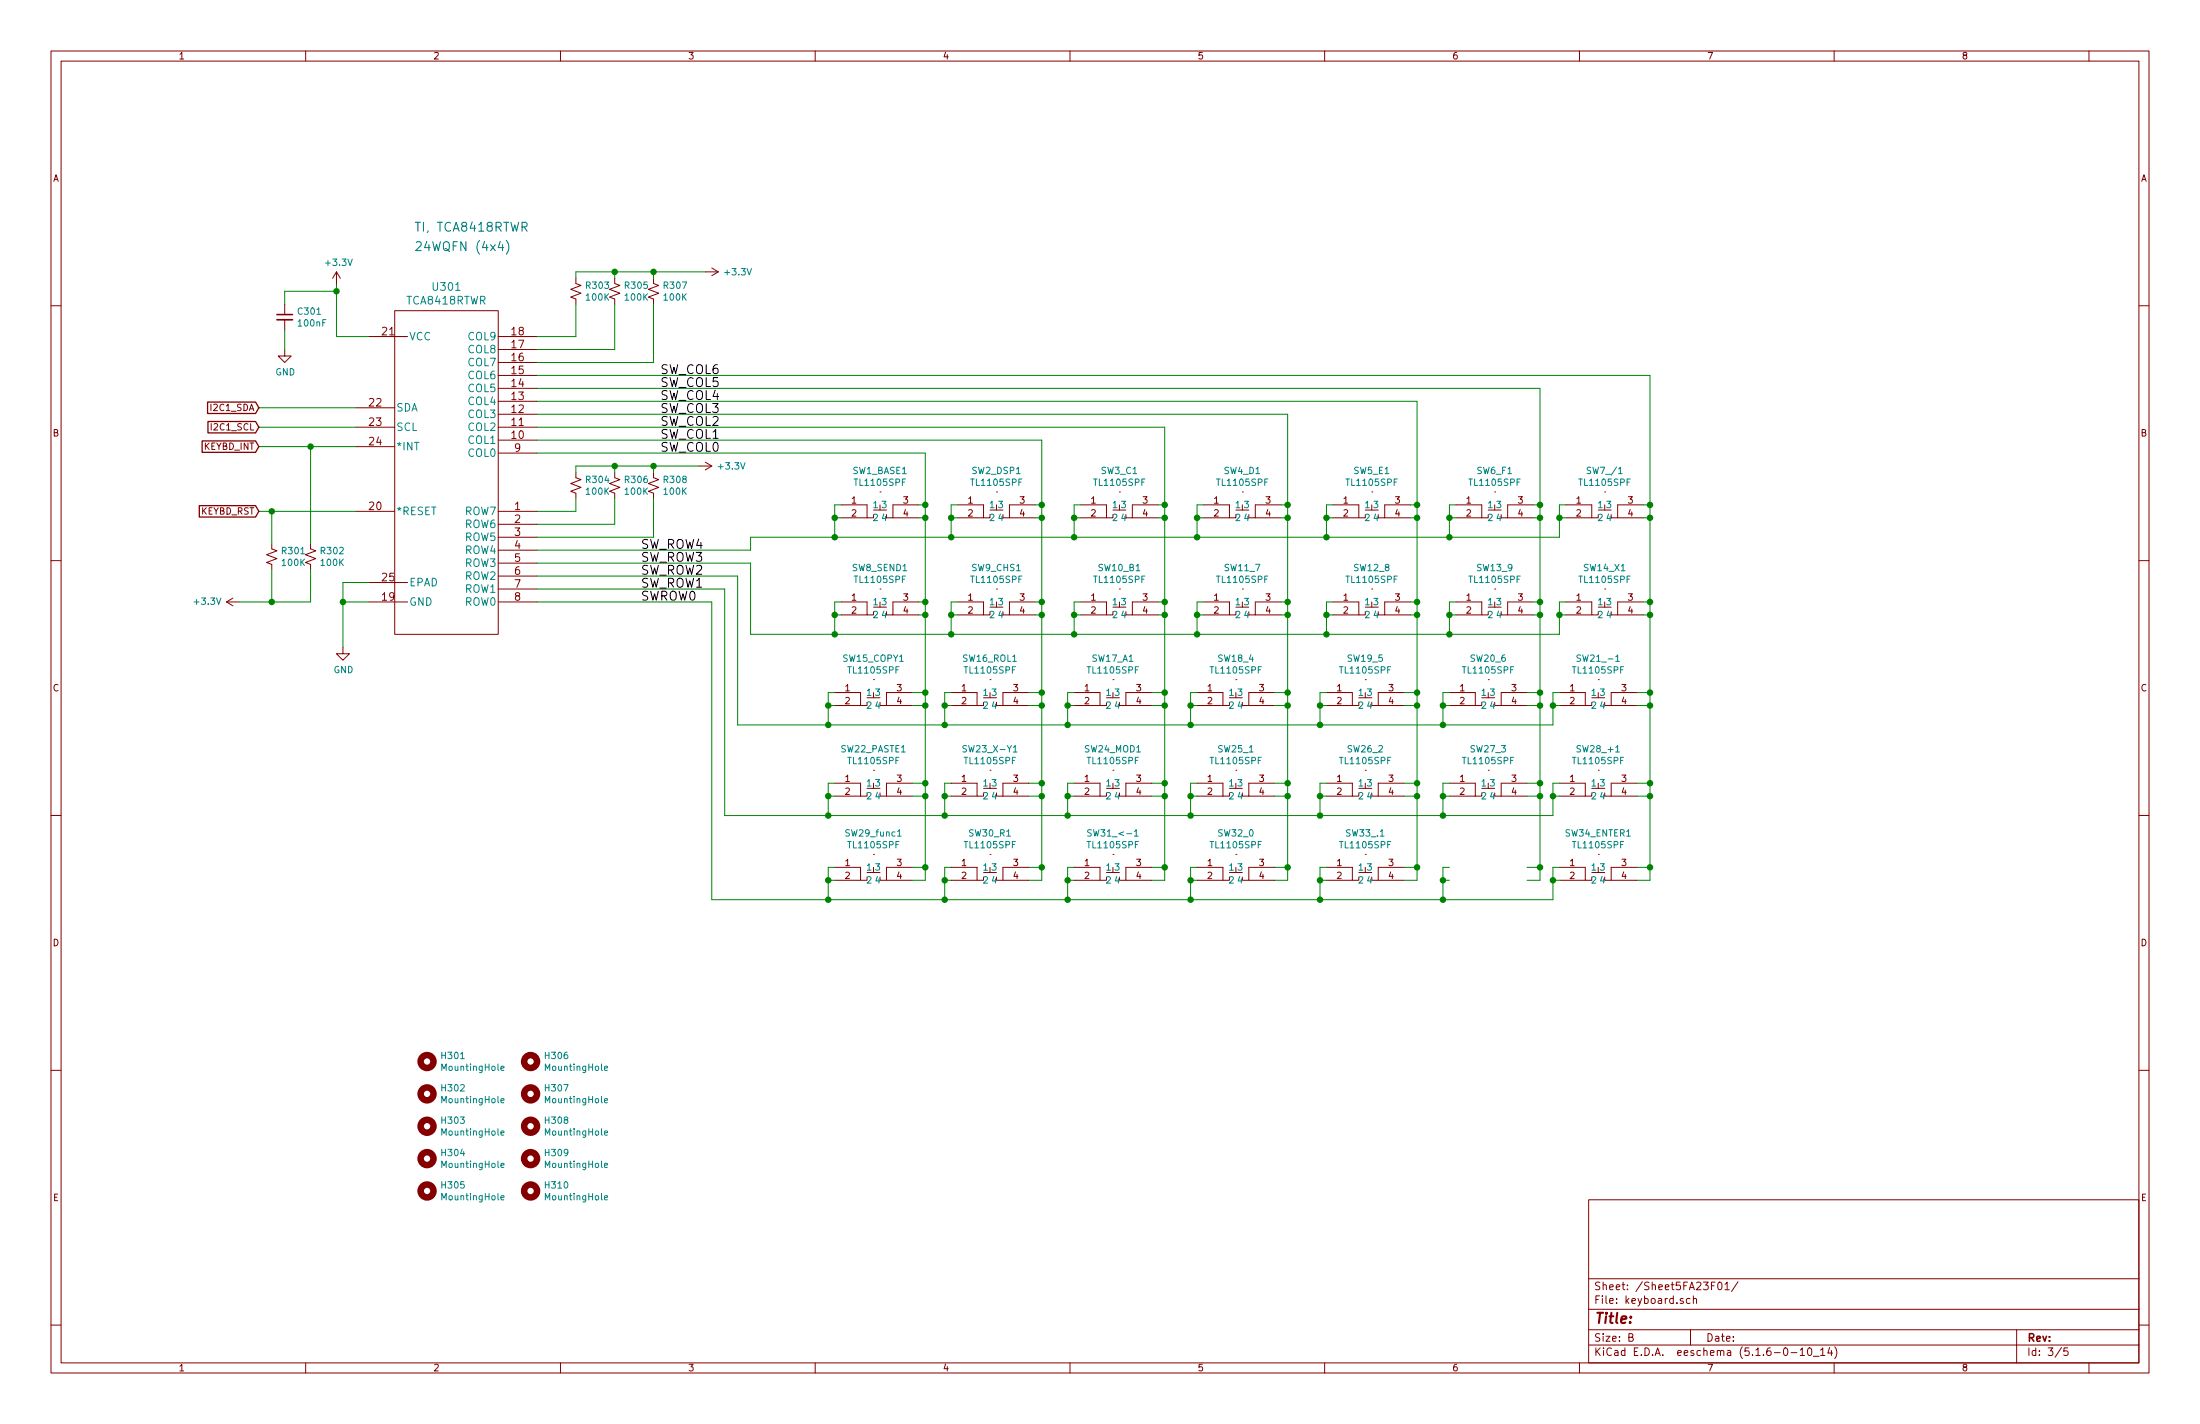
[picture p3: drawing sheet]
EESchema Schematic File Version 4
EELAYER 30 0
EELAYER END
$Descr B 17000 11000
encoding utf-8
Sheet 3 5
Title ""
Date ""
Rev ""
Comp ""
Comment1 ""
Comment2 ""
Comment3 ""
Comment4 ""
$EndDescr
$Comp
L Jays_symbol_lib:TL1105SPF SW2_DSP1
U 1 1
P 7500 3800
F 0 "SW2_DSP1" H 7700 3965 50  0000 C CNN
F 1 "TL1105SPF" H 7700 3874 50  0000 C CNN
F 2 "Button_Switch_THT:SW_PUSH_TL1105" H 7500 3800 50  0001 C CNN
F 3 "" H 7500 3800 50  0001 C CNN
	1    7500 3800
	1    0    0    -1  
$EndComp
$Comp
L Jays_symbol_lib:TL1105SPF SW3_C1
U 1 1
P 8450 3800
F 0 "SW3_C1" H 8650 3965 50  0000 C CNN
F 1 "TL1105SPF" H 8650 3874 50  0000 C CNN
F 2 "Button_Switch_THT:SW_PUSH_TL1105" H 8450 3800 50  0001 C CNN
F 3 "" H 8450 3800 50  0001 C CNN
	1    8450 3800
	1    0    0    -1  
$EndComp
$Comp
L Jays_symbol_lib:TL1105SPF SW4_D1
U 1 1
P 9400 3800
F 0 "SW4_D1" H 9600 3965 50  0000 C CNN
F 1 "TL1105SPF" H 9600 3874 50  0000 C CNN
F 2 "Button_Switch_THT:SW_PUSH_TL1105" H 9400 3800 50  0001 C CNN
F 3 "" H 9400 3800 50  0001 C CNN
	1    9400 3800
	1    0    0    -1  
$EndComp
$Comp
L Jays_symbol_lib:TL1105SPF SW5_E1
U 1 1
P 10400 3800
F 0 "SW5_E1" H 10600 3965 50  0000 C CNN
F 1 "TL1105SPF" H 10600 3874 50  0000 C CNN
F 2 "Button_Switch_THT:SW_PUSH_TL1105" H 10400 3800 50  0001 C CNN
F 3 "" H 10400 3800 50  0001 C CNN
	1    10400 3800
	1    0    0    -1  
$EndComp
$Comp
L Jays_symbol_lib:TL1105SPF SW6_F1
U 1 1
P 11350 3800
F 0 "SW6_F1" H 11550 3965 50  0000 C CNN
F 1 "TL1105SPF" H 11550 3874 50  0000 C CNN
F 2 "Button_Switch_THT:SW_PUSH_TL1105" H 11350 3800 50  0001 C CNN
F 3 "" H 11350 3800 50  0001 C CNN
	1    11350 3800
	1    0    0    -1  
$EndComp
$Comp
L Jays_symbol_lib:TL1105SPF SW1_BASE1
U 1 1
P 6600 3800
F 0 "SW1_BASE1" H 6800 3965 50  0000 C CNN
F 1 "TL1105SPF" H 6800 3874 50  0000 C CNN
F 2 "Button_Switch_THT:SW_PUSH_TL1105" H 6600 3800 50  0001 C CNN
F 3 "" H 6600 3800 50  0001 C CNN
	1    6600 3800
	1    0    0    -1  
$EndComp
$Comp
L Jays_symbol_lib:TL1105SPF SW9_CHS1
U 1 1
P 7500 4550
F 0 "SW9_CHS1" H 7700 4715 50  0000 C CNN
F 1 "TL1105SPF" H 7700 4624 50  0000 C CNN
F 2 "Button_Switch_THT:SW_PUSH_TL1105" H 7500 4550 50  0001 C CNN
F 3 "" H 7500 4550 50  0001 C CNN
	1    7500 4550
	1    0    0    -1  
$EndComp
$Comp
L Jays_symbol_lib:TL1105SPF SW10_B1
U 1 1
P 8450 4550
F 0 "SW10_B1" H 8650 4715 50  0000 C CNN
F 1 "TL1105SPF" H 8650 4624 50  0000 C CNN
F 2 "Button_Switch_THT:SW_PUSH_TL1105" H 8450 4550 50  0001 C CNN
F 3 "" H 8450 4550 50  0001 C CNN
	1    8450 4550
	1    0    0    -1  
$EndComp
$Comp
L Jays_symbol_lib:TL1105SPF SW11_7
U 1 1
P 9400 4550
F 0 "SW11_7" H 9600 4715 50  0000 C CNN
F 1 "TL1105SPF" H 9600 4624 50  0000 C CNN
F 2 "Button_Switch_THT:SW_PUSH_TL1105" H 9400 4550 50  0001 C CNN
F 3 "" H 9400 4550 50  0001 C CNN
	1    9400 4550
	1    0    0    -1  
$EndComp
$Comp
L Jays_symbol_lib:TL1105SPF SW12_8
U 1 1
P 10400 4550
F 0 "SW12_8" H 10600 4715 50  0000 C CNN
F 1 "TL1105SPF" H 10600 4624 50  0000 C CNN
F 2 "Button_Switch_THT:SW_PUSH_TL1105" H 10400 4550 50  0001 C CNN
F 3 "" H 10400 4550 50  0001 C CNN
	1    10400 4550
	1    0    0    -1  
$EndComp
$Comp
L Jays_symbol_lib:TL1105SPF SW13_9
U 1 1
P 11350 4550
F 0 "SW13_9" H 11550 4715 50  0000 C CNN
F 1 "TL1105SPF" H 11550 4624 50  0000 C CNN
F 2 "Button_Switch_THT:SW_PUSH_TL1105" H 11350 4550 50  0001 C CNN
F 3 "" H 11350 4550 50  0001 C CNN
	1    11350 4550
	1    0    0    -1  
$EndComp
$Comp
L Jays_symbol_lib:TL1105SPF SW8_SEND1
U 1 1
P 6600 4550
F 0 "SW8_SEND1" H 6800 4715 50  0000 C CNN
F 1 "TL1105SPF" H 6800 4624 50  0000 C CNN
F 2 "Button_Switch_THT:SW_PUSH_TL1105" H 6600 4550 50  0001 C CNN
F 3 "" H 6600 4550 50  0001 C CNN
	1    6600 4550
	1    0    0    -1  
$EndComp
$Comp
L Jays_symbol_lib:TL1105SPF SW16_ROL1
U 1 1
P 7450 5250
F 0 "SW16_ROL1" H 7650 5415 50  0000 C CNN
F 1 "TL1105SPF" H 7650 5324 50  0000 C CNN
F 2 "Button_Switch_THT:SW_PUSH_TL1105" H 7450 5250 50  0001 C CNN
F 3 "" H 7450 5250 50  0001 C CNN
	1    7450 5250
	1    0    0    -1  
$EndComp
$Comp
L Jays_symbol_lib:TL1105SPF SW17_A1
U 1 1
P 8400 5250
F 0 "SW17_A1" H 8600 5415 50  0000 C CNN
F 1 "TL1105SPF" H 8600 5324 50  0000 C CNN
F 2 "Button_Switch_THT:SW_PUSH_TL1105" H 8400 5250 50  0001 C CNN
F 3 "" H 8400 5250 50  0001 C CNN
	1    8400 5250
	1    0    0    -1  
$EndComp
$Comp
L Jays_symbol_lib:TL1105SPF SW18_4
U 1 1
P 9350 5250
F 0 "SW18_4" H 9550 5415 50  0000 C CNN
F 1 "TL1105SPF" H 9550 5324 50  0000 C CNN
F 2 "Button_Switch_THT:SW_PUSH_TL1105" H 9350 5250 50  0001 C CNN
F 3 "" H 9350 5250 50  0001 C CNN
	1    9350 5250
	1    0    0    -1  
$EndComp
$Comp
L Jays_symbol_lib:TL1105SPF SW19_5
U 1 1
P 10350 5250
F 0 "SW19_5" H 10550 5415 50  0000 C CNN
F 1 "TL1105SPF" H 10550 5324 50  0000 C CNN
F 2 "Button_Switch_THT:SW_PUSH_TL1105" H 10350 5250 50  0001 C CNN
F 3 "" H 10350 5250 50  0001 C CNN
	1    10350 5250
	1    0    0    -1  
$EndComp
$Comp
L Jays_symbol_lib:TL1105SPF SW20_6
U 1 1
P 11300 5250
F 0 "SW20_6" H 11500 5415 50  0000 C CNN
F 1 "TL1105SPF" H 11500 5324 50  0000 C CNN
F 2 "Button_Switch_THT:SW_PUSH_TL1105" H 11300 5250 50  0001 C CNN
F 3 "" H 11300 5250 50  0001 C CNN
	1    11300 5250
	1    0    0    -1  
$EndComp
$Comp
L Jays_symbol_lib:TL1105SPF SW15_COPY1
U 1 1
P 6550 5250
F 0 "SW15_COPY1" H 6750 5415 50  0000 C CNN
F 1 "TL1105SPF" H 6750 5324 50  0000 C CNN
F 2 "Button_Switch_THT:SW_PUSH_TL1105" H 6550 5250 50  0001 C CNN
F 3 "" H 6550 5250 50  0001 C CNN
	1    6550 5250
	1    0    0    -1  
$EndComp
$Comp
L Jays_symbol_lib:TL1105SPF SW23_X-Y1
U 1 1
P 7450 5950
F 0 "SW23_X-Y1" H 7650 6115 50  0000 C CNN
F 1 "TL1105SPF" H 7650 6024 50  0000 C CNN
F 2 "Button_Switch_THT:SW_PUSH_TL1105" H 7450 5950 50  0001 C CNN
F 3 "" H 7450 5950 50  0001 C CNN
	1    7450 5950
	1    0    0    -1  
$EndComp
$Comp
L Jays_symbol_lib:TL1105SPF SW24_MOD1
U 1 1
P 8400 5950
F 0 "SW24_MOD1" H 8600 6115 50  0000 C CNN
F 1 "TL1105SPF" H 8600 6024 50  0000 C CNN
F 2 "Button_Switch_THT:SW_PUSH_TL1105" H 8400 5950 50  0001 C CNN
F 3 "" H 8400 5950 50  0001 C CNN
	1    8400 5950
	1    0    0    -1  
$EndComp
$Comp
L Jays_symbol_lib:TL1105SPF SW25_1
U 1 1
P 9350 5950
F 0 "SW25_1" H 9550 6115 50  0000 C CNN
F 1 "TL1105SPF" H 9550 6024 50  0000 C CNN
F 2 "Button_Switch_THT:SW_PUSH_TL1105" H 9350 5950 50  0001 C CNN
F 3 "" H 9350 5950 50  0001 C CNN
	1    9350 5950
	1    0    0    -1  
$EndComp
$Comp
L Jays_symbol_lib:TL1105SPF SW26_2
U 1 1
P 10350 5950
F 0 "SW26_2" H 10550 6115 50  0000 C CNN
F 1 "TL1105SPF" H 10550 6024 50  0000 C CNN
F 2 "Button_Switch_THT:SW_PUSH_TL1105" H 10350 5950 50  0001 C CNN
F 3 "" H 10350 5950 50  0001 C CNN
	1    10350 5950
	1    0    0    -1  
$EndComp
$Comp
L Jays_symbol_lib:TL1105SPF SW27_3
U 1 1
P 11300 5950
F 0 "SW27_3" H 11500 6115 50  0000 C CNN
F 1 "TL1105SPF" H 11500 6024 50  0000 C CNN
F 2 "Button_Switch_THT:SW_PUSH_TL1105" H 11300 5950 50  0001 C CNN
F 3 "" H 11300 5950 50  0001 C CNN
	1    11300 5950
	1    0    0    -1  
$EndComp
$Comp
L Jays_symbol_lib:TL1105SPF SW22_PASTE1
U 1 1
P 6550 5950
F 0 "SW22_PASTE1" H 6750 6115 50  0000 C CNN
F 1 "TL1105SPF" H 6750 6024 50  0000 C CNN
F 2 "Button_Switch_THT:SW_PUSH_TL1105" H 6550 5950 50  0001 C CNN
F 3 "" H 6550 5950 50  0001 C CNN
	1    6550 5950
	1    0    0    -1  
$EndComp
$Comp
L Jays_symbol_lib:TL1105SPF SW30_R1
U 1 1
P 7450 6600
F 0 "SW30_R1" H 7650 6765 50  0000 C CNN
F 1 "TL1105SPF" H 7650 6674 50  0000 C CNN
F 2 "Button_Switch_THT:SW_PUSH_TL1105" H 7450 6600 50  0001 C CNN
F 3 "" H 7450 6600 50  0001 C CNN
	1    7450 6600
	1    0    0    -1  
$EndComp
$Comp
L Jays_symbol_lib:TL1105SPF SW31_<-1
U 1 1
P 8400 6600
F 0 "SW31_<-1" H 8600 6765 50  0000 C CNN
F 1 "TL1105SPF" H 8600 6674 50  0000 C CNN
F 2 "Button_Switch_THT:SW_PUSH_TL1105" H 8400 6600 50  0001 C CNN
F 3 "" H 8400 6600 50  0001 C CNN
	1    8400 6600
	1    0    0    -1  
$EndComp
$Comp
L Jays_symbol_lib:TL1105SPF SW32_0
U 1 1
P 9350 6600
F 0 "SW32_0" H 9550 6765 50  0000 C CNN
F 1 "TL1105SPF" H 9550 6674 50  0000 C CNN
F 2 "Button_Switch_THT:SW_PUSH_TL1105" H 9350 6600 50  0001 C CNN
F 3 "" H 9350 6600 50  0001 C CNN
	1    9350 6600
	1    0    0    -1  
$EndComp
$Comp
L Jays_symbol_lib:TL1105SPF SW33_.1
U 1 1
P 10350 6600
F 0 "SW33_.1" H 10550 6765 50  0000 C CNN
F 1 "TL1105SPF" H 10550 6674 50  0000 C CNN
F 2 "Button_Switch_THT:SW_PUSH_TL1105" H 10350 6600 50  0001 C CNN
F 3 "" H 10350 6600 50  0001 C CNN
	1    10350 6600
	1    0    0    -1  
$EndComp
$Comp
L Jays_symbol_lib:TL1105SPF SW29_func1
U 1 1
P 6550 6600
F 0 "SW29_func1" H 6750 6765 50  0000 C CNN
F 1 "TL1105SPF" H 6750 6674 50  0000 C CNN
F 2 "Button_Switch_THT:SW_PUSH_TL1105" H 6550 6600 50  0001 C CNN
F 3 "" H 6550 6600 50  0001 C CNN
	1    6550 6600
	1    0    0    -1  
$EndComp
$Comp
L Jays_symbol_lib:TL1105SPF SW7_/1
U 1 1
P 12200 3800
F 0 "SW7_/1" H 12400 3965 50  0000 C CNN
F 1 "TL1105SPF" H 12400 3874 50  0000 C CNN
F 2 "Button_Switch_THT:SW_PUSH_TL1105" H 12200 3800 50  0001 C CNN
F 3 "" H 12200 3800 50  0001 C CNN
	1    12200 3800
	1    0    0    -1  
$EndComp
$Comp
L Jays_symbol_lib:TL1105SPF SW14_X1
U 1 1
P 12200 4550
F 0 "SW14_X1" H 12400 4715 50  0000 C CNN
F 1 "TL1105SPF" H 12400 4624 50  0000 C CNN
F 2 "Button_Switch_THT:SW_PUSH_TL1105" H 12200 4550 50  0001 C CNN
F 3 "" H 12200 4550 50  0001 C CNN
	1    12200 4550
	1    0    0    -1  
$EndComp
$Comp
L Jays_symbol_lib:TL1105SPF SW21_-1
U 1 1
P 12150 5250
F 0 "SW21_-1" H 12350 5415 50  0000 C CNN
F 1 "TL1105SPF" H 12350 5324 50  0000 C CNN
F 2 "Button_Switch_THT:SW_PUSH_TL1105" H 12150 5250 50  0001 C CNN
F 3 "" H 12150 5250 50  0001 C CNN
	1    12150 5250
	1    0    0    -1  
$EndComp
$Comp
L Jays_symbol_lib:TL1105SPF SW28_+1
U 1 1
P 12150 5950
F 0 "SW28_+1" H 12350 6115 50  0000 C CNN
F 1 "TL1105SPF" H 12350 6024 50  0000 C CNN
F 2 "Button_Switch_THT:SW_PUSH_TL1105" H 12150 5950 50  0001 C CNN
F 3 "" H 12150 5950 50  0001 C CNN
	1    12150 5950
	1    0    0    -1  
$EndComp
$Comp
L Jays_symbol_lib:TL1105SPF SW34_ENTER1
U 1 1
P 12150 6600
F 0 "SW34_ENTER1" H 12350 6765 50  0000 C CNN
F 1 "TL1105SPF" H 12350 6674 50  0000 C CNN
F 2 "Button_Switch_THT:SW_PUSH_TL1105" H 12150 6600 50  0001 C CNN
F 3 "" H 12150 6600 50  0001 C CNN
	1    12150 6600
	1    0    0    -1  
$EndComp
Wire Wire Line
	12050 4150 12050 4000
Wire Wire Line
	12050 3900 12100 3900
Wire Wire Line
	12100 4000 12050 4000
Connection ~ 12050 4000
Wire Wire Line
	12050 4000 12050 3900
Wire Wire Line
	11200 4150 11200 4000
Wire Wire Line
	11200 3900 11250 3900
Wire Wire Line
	11250 4000 11200 4000
Connection ~ 11200 4000
Wire Wire Line
	11200 4000 11200 3900
Wire Wire Line
	10250 4150 10250 4000
Wire Wire Line
	10250 3900 10300 3900
Wire Wire Line
	10300 4000 10250 4000
Connection ~ 10250 4000
Wire Wire Line
	10250 4000 10250 3900
Wire Wire Line
	9250 4150 9250 4000
Wire Wire Line
	9250 3900 9300 3900
Wire Wire Line
	9300 4000 9250 4000
Connection ~ 9250 4000
Wire Wire Line
	9250 4000 9250 3900
Wire Wire Line
	8300 4150 8300 4000
Wire Wire Line
	8300 3900 8350 3900
Wire Wire Line
	8350 4000 8300 4000
Connection ~ 8300 4000
Wire Wire Line
	8300 4000 8300 3900
Wire Wire Line
	7350 4150 7350 4000
Wire Wire Line
	7350 3900 7400 3900
Wire Wire Line
	7400 4000 7350 4000
Connection ~ 7350 4000
Wire Wire Line
	7350 4000 7350 3900
Wire Wire Line
	6450 4150 6450 4000
Wire Wire Line
	6450 3900 6500 3900
Wire Wire Line
	6500 4000 6450 4000
Connection ~ 6450 4000
Wire Wire Line
	6450 4000 6450 3900
Connection ~ 11200 4150
Wire Wire Line
	11200 4150 12050 4150
Connection ~ 10250 4150
Wire Wire Line
	10250 4150 11200 4150
Connection ~ 9250 4150
Wire Wire Line
	9250 4150 10250 4150
Connection ~ 8300 4150
Wire Wire Line
	8300 4150 9250 4150
Connection ~ 7350 4150
Wire Wire Line
	7350 4150 8300 4150
Connection ~ 6450 4150
Wire Wire Line
	6450 4150 7350 4150
Wire Wire Line
	12050 4900 12050 4750
Wire Wire Line
	12050 4650 12100 4650
Wire Wire Line
	12100 4750 12050 4750
Connection ~ 12050 4750
Wire Wire Line
	12050 4750 12050 4650
Wire Wire Line
	11200 4900 11200 4750
Wire Wire Line
	11200 4650 11250 4650
Wire Wire Line
	11250 4750 11200 4750
Connection ~ 11200 4750
Wire Wire Line
	11200 4750 11200 4650
Wire Wire Line
	10250 4900 10250 4750
Wire Wire Line
	10250 4650 10300 4650
Wire Wire Line
	10300 4750 10250 4750
Connection ~ 10250 4750
Wire Wire Line
	10250 4750 10250 4650
Wire Wire Line
	9250 4900 9250 4750
Wire Wire Line
	9250 4650 9300 4650
Wire Wire Line
	9300 4750 9250 4750
Connection ~ 9250 4750
Wire Wire Line
	9250 4750 9250 4650
Wire Wire Line
	8300 4900 8300 4750
Wire Wire Line
	8300 4650 8350 4650
Wire Wire Line
	8350 4750 8300 4750
Connection ~ 8300 4750
Wire Wire Line
	8300 4750 8300 4650
Wire Wire Line
	7350 4900 7350 4750
Wire Wire Line
	7350 4650 7400 4650
Wire Wire Line
	7400 4750 7350 4750
Connection ~ 7350 4750
Wire Wire Line
	7350 4750 7350 4650
Wire Wire Line
	6450 4900 6450 4750
Wire Wire Line
	6450 4650 6500 4650
Wire Wire Line
	6500 4750 6450 4750
Connection ~ 6450 4750
Wire Wire Line
	6450 4750 6450 4650
Connection ~ 11200 4900
Wire Wire Line
	11200 4900 12050 4900
Connection ~ 10250 4900
Wire Wire Line
	10250 4900 11200 4900
Connection ~ 9250 4900
Wire Wire Line
	9250 4900 10250 4900
Connection ~ 8300 4900
Wire Wire Line
	8300 4900 9250 4900
Connection ~ 7350 4900
Wire Wire Line
	7350 4900 8300 4900
Connection ~ 6450 4900
Wire Wire Line
	6450 4900 7350 4900
Wire Wire Line
	12000 5600 12000 5450
Wire Wire Line
	12000 5350 12050 5350
Wire Wire Line
	12050 5450 12000 5450
Connection ~ 12000 5450
Wire Wire Line
	12000 5450 12000 5350
Wire Wire Line
	11150 5600 11150 5450
Wire Wire Line
	11150 5350 11200 5350
Wire Wire Line
	11200 5450 11150 5450
Connection ~ 11150 5450
Wire Wire Line
	11150 5450 11150 5350
Wire Wire Line
	10200 5600 10200 5450
Wire Wire Line
	10200 5350 10250 5350
Wire Wire Line
	10250 5450 10200 5450
Connection ~ 10200 5450
Wire Wire Line
	10200 5450 10200 5350
Wire Wire Line
	9200 5600 9200 5450
Wire Wire Line
	9200 5350 9250 5350
Wire Wire Line
	9250 5450 9200 5450
Connection ~ 9200 5450
Wire Wire Line
	9200 5450 9200 5350
Wire Wire Line
	8250 5600 8250 5450
Wire Wire Line
	8250 5350 8300 5350
Wire Wire Line
	8300 5450 8250 5450
Connection ~ 8250 5450
Wire Wire Line
	8250 5450 8250 5350
Wire Wire Line
	7300 5600 7300 5450
Wire Wire Line
	7300 5350 7350 5350
Wire Wire Line
	7350 5450 7300 5450
Connection ~ 7300 5450
Wire Wire Line
	7300 5450 7300 5350
Wire Wire Line
	6400 5600 6400 5450
Wire Wire Line
	6400 5350 6450 5350
Wire Wire Line
	6450 5450 6400 5450
Connection ~ 6400 5450
Wire Wire Line
	6400 5450 6400 5350
Connection ~ 11150 5600
Wire Wire Line
	11150 5600 12000 5600
Connection ~ 10200 5600
Wire Wire Line
	10200 5600 11150 5600
Connection ~ 9200 5600
Wire Wire Line
	9200 5600 10200 5600
Connection ~ 8250 5600
Wire Wire Line
	8250 5600 9200 5600
Connection ~ 7300 5600
Wire Wire Line
	7300 5600 8250 5600
Wire Wire Line
	6400 5600 7300 5600
Wire Wire Line
	12000 6300 12000 6150
Wire Wire Line
	12000 6050 12050 6050
Wire Wire Line
	12050 6150 12000 6150
Connection ~ 12000 6150
Wire Wire Line
	12000 6150 12000 6050
Wire Wire Line
	11150 6300 11150 6150
Wire Wire Line
	11150 6050 11200 6050
Wire Wire Line
	11200 6150 11150 6150
Connection ~ 11150 6150
Wire Wire Line
	11150 6150 11150 6050
Wire Wire Line
	10200 6300 10200 6150
Wire Wire Line
	10200 6050 10250 6050
Wire Wire Line
	10250 6150 10200 6150
Connection ~ 10200 6150
Wire Wire Line
	10200 6150 10200 6050
Wire Wire Line
	9200 6300 9200 6150
Wire Wire Line
	9200 6050 9250 6050
Wire Wire Line
	9250 6150 9200 6150
Connection ~ 9200 6150
Wire Wire Line
	9200 6150 9200 6050
Wire Wire Line
	8250 6300 8250 6150
Wire Wire Line
	8250 6050 8300 6050
Wire Wire Line
	8300 6150 8250 6150
Connection ~ 8250 6150
Wire Wire Line
	8250 6150 8250 6050
Wire Wire Line
	7300 6300 7300 6150
Wire Wire Line
	7300 6050 7350 6050
Wire Wire Line
	7350 6150 7300 6150
Connection ~ 7300 6150
Wire Wire Line
	7300 6150 7300 6050
Wire Wire Line
	6400 6300 6400 6150
Wire Wire Line
	6400 6050 6450 6050
Wire Wire Line
	6450 6150 6400 6150
Connection ~ 6400 6150
Wire Wire Line
	6400 6150 6400 6050
Connection ~ 11150 6300
Wire Wire Line
	11150 6300 12000 6300
Connection ~ 10200 6300
Wire Wire Line
	10200 6300 11150 6300
Connection ~ 9200 6300
Wire Wire Line
	9200 6300 10200 6300
Connection ~ 8250 6300
Wire Wire Line
	8250 6300 9200 6300
Connection ~ 7300 6300
Wire Wire Line
	7300 6300 8250 6300
Wire Wire Line
	6400 6300 7300 6300
Wire Wire Line
	12000 6950 12000 6800
Wire Wire Line
	12000 6700 12050 6700
Wire Wire Line
	12050 6800 12000 6800
Connection ~ 12000 6800
Wire Wire Line
	12000 6800 12000 6700
Wire Wire Line
	11150 6950 11150 6800
Wire Wire Line
	11150 6700 11200 6700
Wire Wire Line
	11200 6800 11150 6800
Connection ~ 11150 6800
Wire Wire Line
	11150 6800 11150 6700
Wire Wire Line
	10200 6950 10200 6800
Wire Wire Line
	10200 6700 10250 6700
Wire Wire Line
	10250 6800 10200 6800
Connection ~ 10200 6800
Wire Wire Line
	10200 6800 10200 6700
Wire Wire Line
	9200 6950 9200 6800
Wire Wire Line
	9200 6700 9250 6700
Wire Wire Line
	9250 6800 9200 6800
Connection ~ 9200 6800
Wire Wire Line
	9200 6800 9200 6700
Wire Wire Line
	8250 6950 8250 6800
Wire Wire Line
	8250 6700 8300 6700
Wire Wire Line
	8300 6800 8250 6800
Connection ~ 8250 6800
Wire Wire Line
	8250 6800 8250 6700
Wire Wire Line
	7300 6950 7300 6800
Wire Wire Line
	7300 6700 7350 6700
Wire Wire Line
	7350 6800 7300 6800
Connection ~ 7300 6800
Wire Wire Line
	7300 6800 7300 6700
Wire Wire Line
	6400 6950 6400 6800
Wire Wire Line
	6400 6700 6450 6700
Wire Wire Line
	6450 6800 6400 6800
Connection ~ 6400 6800
Wire Wire Line
	6400 6800 6400 6700
Connection ~ 11150 6950
Wire Wire Line
	11150 6950 12000 6950
Connection ~ 10200 6950
Wire Wire Line
	10200 6950 11150 6950
Connection ~ 9200 6950
Wire Wire Line
	9200 6950 10200 6950
Connection ~ 8250 6950
Wire Wire Line
	8250 6950 9200 6950
Connection ~ 7300 6950
Wire Wire Line
	7300 6950 8250 6950
Wire Wire Line
	6400 6950 7300 6950
Wire Wire Line
	7050 6800 7150 6800
Wire Wire Line
	7100 3900 7150 3900
Connection ~ 7150 3900
Wire Wire Line
	7150 3900 7150 3500
Wire Wire Line
	7100 4000 7150 4000
Connection ~ 7150 4000
Wire Wire Line
	7150 4000 7150 3900
Wire Wire Line
	7100 4650 7150 4650
Connection ~ 7150 4650
Wire Wire Line
	7150 4650 7150 4000
Wire Wire Line
	7100 4750 7150 4750
Wire Wire Line
	7150 4650 7150 4750
Connection ~ 7150 4750
Wire Wire Line
	7150 4750 7150 5350
Wire Wire Line
	7050 5350 7150 5350
Connection ~ 7150 5350
Wire Wire Line
	7150 5350 7150 5450
Wire Wire Line
	7050 5450 7150 5450
Connection ~ 7150 5450
Wire Wire Line
	7150 5450 7150 6050
Wire Wire Line
	7050 6050 7150 6050
Connection ~ 7150 6050
Wire Wire Line
	7150 6050 7150 6150
Wire Wire Line
	7050 6150 7150 6150
Connection ~ 7150 6150
Wire Wire Line
	7150 6150 7150 6700
Wire Wire Line
	7050 6700 7150 6700
Connection ~ 7150 6700
Wire Wire Line
	7150 6700 7150 6800
Wire Wire Line
	7950 6800 8050 6800
Wire Wire Line
	8000 3900 8050 3900
Connection ~ 8050 3900
Wire Wire Line
	8000 4000 8050 4000
Connection ~ 8050 4000
Wire Wire Line
	8050 4000 8050 3900
Wire Wire Line
	8000 4650 8050 4650
Connection ~ 8050 4650
Wire Wire Line
	8050 4650 8050 4000
Wire Wire Line
	8000 4750 8050 4750
Wire Wire Line
	8050 4650 8050 4750
Connection ~ 8050 4750
Wire Wire Line
	8050 4750 8050 5350
Wire Wire Line
	7950 5350 8050 5350
Connection ~ 8050 5350
Wire Wire Line
	8050 5350 8050 5450
Wire Wire Line
	7950 5450 8050 5450
Connection ~ 8050 5450
Wire Wire Line
	8050 5450 8050 6050
Wire Wire Line
	7950 6050 8050 6050
Connection ~ 8050 6050
Wire Wire Line
	8050 6050 8050 6150
Wire Wire Line
	7950 6150 8050 6150
Connection ~ 8050 6150
Wire Wire Line
	8050 6150 8050 6700
Wire Wire Line
	7950 6700 8050 6700
Connection ~ 8050 6700
Wire Wire Line
	8050 6700 8050 6800
Wire Wire Line
	8900 6800 9000 6800
Wire Wire Line
	8950 3900 9000 3900
Connection ~ 9000 3900
Wire Wire Line
	8950 4000 9000 4000
Connection ~ 9000 4000
Wire Wire Line
	9000 4000 9000 3900
Wire Wire Line
	8950 4650 9000 4650
Connection ~ 9000 4650
Wire Wire Line
	9000 4650 9000 4000
Wire Wire Line
	8950 4750 9000 4750
Wire Wire Line
	9000 4650 9000 4750
Connection ~ 9000 4750
Wire Wire Line
	9000 4750 9000 5350
Wire Wire Line
	8900 5350 9000 5350
Connection ~ 9000 5350
Wire Wire Line
	9000 5350 9000 5450
Wire Wire Line
	8900 5450 9000 5450
Connection ~ 9000 5450
Wire Wire Line
	9000 5450 9000 6050
Wire Wire Line
	8900 6050 9000 6050
Connection ~ 9000 6050
Wire Wire Line
	9000 6050 9000 6150
Wire Wire Line
	8900 6150 9000 6150
Connection ~ 9000 6150
Wire Wire Line
	9000 6150 9000 6700
Wire Wire Line
	8900 6700 9000 6700
Connection ~ 9000 6700
Wire Wire Line
	9000 6700 9000 6800
Wire Wire Line
	9850 6800 9950 6800
Wire Wire Line
	9900 3900 9950 3900
Connection ~ 9950 3900
Wire Wire Line
	9900 4000 9950 4000
Connection ~ 9950 4000
Wire Wire Line
	9950 4000 9950 3900
Wire Wire Line
	9900 4650 9950 4650
Connection ~ 9950 4650
Wire Wire Line
	9950 4650 9950 4000
Wire Wire Line
	9900 4750 9950 4750
Wire Wire Line
	9950 4650 9950 4750
Connection ~ 9950 4750
Wire Wire Line
	9950 4750 9950 5350
Wire Wire Line
	9850 5350 9950 5350
Connection ~ 9950 5350
Wire Wire Line
	9950 5350 9950 5450
Wire Wire Line
	9850 5450 9950 5450
Connection ~ 9950 5450
Wire Wire Line
	9950 5450 9950 6050
Wire Wire Line
	9850 6050 9950 6050
Connection ~ 9950 6050
Wire Wire Line
	9950 6050 9950 6150
Wire Wire Line
	9850 6150 9950 6150
Connection ~ 9950 6150
Wire Wire Line
	9950 6150 9950 6700
Wire Wire Line
	9850 6700 9950 6700
Connection ~ 9950 6700
Wire Wire Line
	9950 6700 9950 6800
Wire Wire Line
	10850 6800 10950 6800
Wire Wire Line
	10900 3900 10950 3900
Connection ~ 10950 3900
Wire Wire Line
	10900 4000 10950 4000
Connection ~ 10950 4000
Wire Wire Line
	10950 4000 10950 3900
Wire Wire Line
	10900 4650 10950 4650
Connection ~ 10950 4650
Wire Wire Line
	10950 4650 10950 4000
Wire Wire Line
	10900 4750 10950 4750
Wire Wire Line
	10950 4650 10950 4750
Connection ~ 10950 4750
Wire Wire Line
	10950 4750 10950 5350
Wire Wire Line
	10850 5350 10950 5350
Connection ~ 10950 5350
Wire Wire Line
	10950 5350 10950 5450
Wire Wire Line
	10850 5450 10950 5450
Connection ~ 10950 5450
Wire Wire Line
	10950 5450 10950 6050
Wire Wire Line
	10850 6050 10950 6050
Connection ~ 10950 6050
Wire Wire Line
	10950 6050 10950 6150
Wire Wire Line
	10850 6150 10950 6150
Connection ~ 10950 6150
Wire Wire Line
	10950 6150 10950 6700
Wire Wire Line
	10850 6700 10950 6700
Connection ~ 10950 6700
Wire Wire Line
	10950 6700 10950 6800
Wire Wire Line
	11800 6800 11900 6800
Wire Wire Line
	11850 3900 11900 3900
Connection ~ 11900 3900
Wire Wire Line
	11850 4000 11900 4000
Connection ~ 11900 4000
Wire Wire Line
	11900 4000 11900 3900
Wire Wire Line
	11850 4650 11900 4650
Connection ~ 11900 4650
Wire Wire Line
	11900 4650 11900 4000
Wire Wire Line
	11850 4750 11900 4750
Wire Wire Line
	11900 4650 11900 4750
Connection ~ 11900 4750
Wire Wire Line
	11900 4750 11900 5350
Wire Wire Line
	11800 5350 11900 5350
Connection ~ 11900 5350
Wire Wire Line
	11900 5350 11900 5450
Wire Wire Line
	11800 5450 11900 5450
Connection ~ 11900 5450
Wire Wire Line
	11900 5450 11900 6050
Wire Wire Line
	11800 6050 11900 6050
Connection ~ 11900 6050
Wire Wire Line
	11900 6050 11900 6150
Wire Wire Line
	11800 6150 11900 6150
Connection ~ 11900 6150
Wire Wire Line
	11900 6150 11900 6700
Wire Wire Line
	11800 6700 11900 6700
Connection ~ 11900 6700
Wire Wire Line
	11900 6700 11900 6800
Wire Wire Line
	12650 6800 12750 6800
Wire Wire Line
	12700 3900 12750 3900
Connection ~ 12750 3900
Wire Wire Line
	12700 4000 12750 4000
Connection ~ 12750 4000
Wire Wire Line
	12750 4000 12750 3900
Wire Wire Line
	12700 4650 12750 4650
Connection ~ 12750 4650
Wire Wire Line
	12750 4650 12750 4000
Wire Wire Line
	12700 4750 12750 4750
Wire Wire Line
	12750 4650 12750 4750
Connection ~ 12750 4750
Wire Wire Line
	12750 4750 12750 5350
Wire Wire Line
	12650 5350 12750 5350
Connection ~ 12750 5350
Wire Wire Line
	12750 5350 12750 5450
Wire Wire Line
	12650 5450 12750 5450
Connection ~ 12750 5450
Wire Wire Line
	12750 5450 12750 6050
Wire Wire Line
	12650 6050 12750 6050
Connection ~ 12750 6050
Wire Wire Line
	12750 6050 12750 6150
Wire Wire Line
	12650 6150 12750 6150
Connection ~ 12750 6150
Wire Wire Line
	12750 6150 12750 6700
Wire Wire Line
	12650 6700 12750 6700
Connection ~ 12750 6700
Wire Wire Line
	12750 6700 12750 6800
$Comp
L power:GND #PWR038
U 1 1
P 2650 5000
F 0 "#PWR038" H 2650 4750 50  0001 C CNN
F 1 "GND" H 2655 4827 50  0000 C CNN
F 2 "" H 2650 5000 50  0001 C CNN
F 3 "" H 2650 5000 50  0001 C CNN
	1    2650 5000
	1    0    0    -1  
$EndComp
$Comp
L Device:C_Small C301
U 1 1
P 2200 2450
F 0 "C301" H 2292 2496 50  0000 L CNN
F 1 "100nF" H 2292 2405 50  0000 L CNN
F 2 "Capacitor_SMD:C_0603_1608Metric" H 2200 2450 50  0001 C CNN
F 3 "~" H 2200 2450 50  0001 C CNN
	1    2200 2450
	1    0    0    -1  
$EndComp
$Comp
L power:+3.3V #PWR039
U 1 1
P 2600 2200
F 0 "#PWR039" H 2600 2050 50  0001 C CNN
F 1 "+3.3V" H 2615 2373 50  0000 C CNN
F 2 "" H 2600 2200 50  0001 C CNN
F 3 "" H 2600 2200 50  0001 C CNN
	1    2600 2200
	1    0    0    -1  
$EndComp
Text Notes 3200 1800 0    69   ~ 0
TI, TCA8418RTWR
Text Notes 3200 1950 0    69   ~ 0
24WQFN (4x4)
$Comp
L Jays_symbol_lib:TCA8418RTWR U301
U 1 1
P 1550 2750
F 0 "U301" H 3450 3287 60  0000 C CNN
F 1 "TCA8418RTWR" H 3450 3181 60  0000 C CNN
F 2 "Package_DFN_QFN:WQFN-24-1EP_4x4mm_P0.5mm_EP2.6x2.6mm" H 3500 3200 60  0001 C CNN
F 3 "" H 1550 2750 60  0000 C CNN
	1    1550 2750
	1    0    0    -1  
$EndComp
Wire Wire Line
	8050 3400 8050 3900
Wire Wire Line
	9000 3300 9000 3900
Wire Wire Line
	9950 3200 9950 3900
Wire Wire Line
	10950 3100 10950 3900
Wire Wire Line
	11900 3000 11900 3900
Wire Wire Line
	12750 2900 12750 3900
Wire Wire Line
	6400 6950 5500 6950
Wire Wire Line
	5500 6950 5500 4650
Connection ~ 6400 6950
Wire Wire Line
	5600 4550 5600 6300
Wire Wire Line
	5600 6300 6400 6300
Connection ~ 6400 6300
Wire Wire Line
	6400 5600 5700 5600
Wire Wire Line
	5700 5600 5700 4450
Connection ~ 6400 5600
Wire Wire Line
	5800 4900 5800 4350
Wire Wire Line
	5800 4900 6450 4900
Wire Wire Line
	5800 4150 5800 4250
Wire Wire Line
	5800 4150 6450 4150
Text Label 5100 2900 0    69   ~ 0
SW_COL6
Text Label 5100 3000 0    69   ~ 0
SW_COL5
Text Label 5100 3100 0    69   ~ 0
SW_COL4
Text Label 5100 3200 0    69   ~ 0
SW_COL3
Text Label 5100 3300 0    69   ~ 0
SW_COL2
Text Label 5100 3400 0    69   ~ 0
SW_COL1
Text Label 5100 3500 0    69   ~ 0
SW_COL0
Text Label 4950 4250 0    69   ~ 0
SW_ROW4
Text Label 4950 4350 0    69   ~ 0
SW_ROW3
Text Label 4950 4450 0    69   ~ 0
SW_ROW2
Text Label 4950 4550 0    69   ~ 0
SW_ROW1
Text Label 4950 4650 0    69   ~ 0
SWROW0
Wire Wire Line
	2650 4500 2850 4500
Wire Wire Line
	2650 4500 2650 4650
Wire Wire Line
	2850 4650 2650 4650
Connection ~ 2650 4650
Wire Wire Line
	2650 4650 2650 5000
Wire Wire Line
	2600 2200 2600 2250
Wire Wire Line
	2600 2600 2850 2600
Wire Wire Line
	2200 2350 2200 2250
Wire Wire Line
	2200 2250 2600 2250
Connection ~ 2600 2250
Wire Wire Line
	2600 2250 2600 2600
Wire Wire Line
	2200 2550 2200 2700
$Comp
L power:GND #PWR0302
U 1 1
P 2200 2700
F 0 "#PWR0302" H 2200 2450 50  0001 C CNN
F 1 "GND" H 2205 2527 50  0000 C CNN
F 2 "" H 2200 2700 50  0001 C CNN
F 3 "" H 2200 2700 50  0001 C CNN
	1    2200 2700
	1    0    0    -1  
$EndComp
Wire Wire Line
	2750 3150 2000 3150
Wire Wire Line
	2750 3300 2000 3300
Wire Wire Line
	2750 3450 2400 3450
$Comp
L Device:R_Small_US R303
U 1 1
P 4450 2250
F 0 "R303" H 4518 2296 50  0000 L CNN
F 1 "100K" H 4518 2205 50  0000 L CNN
F 2 "Resistor_SMD:R_0603_1608Metric" H 4450 2250 50  0001 C CNN
F 3 "~" H 4450 2250 50  0001 C CNN
	1    4450 2250
	1    0    0    -1  
$EndComp
$Comp
L Device:R_Small_US R305
U 1 1
P 4750 2250
F 0 "R305" H 4818 2296 50  0000 L CNN
F 1 "100K" H 4818 2205 50  0000 L CNN
F 2 "Resistor_SMD:R_0603_1608Metric" H 4750 2250 50  0001 C CNN
F 3 "~" H 4750 2250 50  0001 C CNN
	1    4750 2250
	1    0    0    -1  
$EndComp
$Comp
L Device:R_Small_US R307
U 1 1
P 5050 2250
F 0 "R307" H 5118 2296 50  0000 L CNN
F 1 "100K" H 5118 2205 50  0000 L CNN
F 2 "Resistor_SMD:R_0603_1608Metric" H 5050 2250 50  0001 C CNN
F 3 "~" H 5050 2250 50  0001 C CNN
	1    5050 2250
	1    0    0    -1  
$EndComp
$Comp
L Device:R_Small_US R304
U 1 1
P 4450 3750
F 0 "R304" H 4518 3796 50  0000 L CNN
F 1 "100K" H 4518 3705 50  0000 L CNN
F 2 "Resistor_SMD:R_0603_1608Metric" H 4450 3750 50  0001 C CNN
F 3 "~" H 4450 3750 50  0001 C CNN
	1    4450 3750
	1    0    0    -1  
$EndComp
$Comp
L Device:R_Small_US R306
U 1 1
P 4750 3750
F 0 "R306" H 4818 3796 50  0000 L CNN
F 1 "100K" H 4818 3705 50  0000 L CNN
F 2 "Resistor_SMD:R_0603_1608Metric" H 4750 3750 50  0001 C CNN
F 3 "~" H 4750 3750 50  0001 C CNN
	1    4750 3750
	1    0    0    -1  
$EndComp
$Comp
L Device:R_Small_US R308
U 1 1
P 5050 3750
F 0 "R308" H 5118 3796 50  0000 L CNN
F 1 "100K" H 5118 3705 50  0000 L CNN
F 2 "Resistor_SMD:R_0603_1608Metric" H 5050 3750 50  0001 C CNN
F 3 "~" H 5050 3750 50  0001 C CNN
	1    5050 3750
	1    0    0    -1  
$EndComp
Wire Wire Line
	4150 3500 7150 3500
Wire Wire Line
	4150 3400 8050 3400
Wire Wire Line
	4150 3300 9000 3300
Wire Wire Line
	4150 3200 9950 3200
Wire Wire Line
	4150 3100 10950 3100
Wire Wire Line
	4150 3000 11900 3000
Wire Wire Line
	4150 2900 12750 2900
Wire Wire Line
	4150 2800 5050 2800
Wire Wire Line
	5050 2800 5050 2350
Wire Wire Line
	4150 2700 4750 2700
Wire Wire Line
	4750 2700 4750 2350
Wire Wire Line
	4150 2600 4450 2600
Wire Wire Line
	4450 2600 4450 2350
Wire Wire Line
	4150 3950 4450 3950
Wire Wire Line
	4450 3950 4450 3850
Wire Wire Line
	4150 4050 4750 4050
Wire Wire Line
	4750 4050 4750 3850
Wire Wire Line
	4150 4150 5050 4150
Wire Wire Line
	5050 4150 5050 3850
Wire Wire Line
	4150 4250 5800 4250
Wire Wire Line
	4150 4350 5800 4350
Wire Wire Line
	4150 4450 5700 4450
Wire Wire Line
	4150 4550 5600 4550
Wire Wire Line
	4150 4650 5500 4650
Wire Wire Line
	4450 3650 4450 3600
Wire Wire Line
	4450 3600 4750 3600
Wire Wire Line
	5050 3650 5050 3600
Connection ~ 5050 3600
Wire Wire Line
	5050 3600 5400 3600
Wire Wire Line
	4750 3650 4750 3600
Connection ~ 4750 3600
Wire Wire Line
	4750 3600 5050 3600
$Comp
L power:+3.3V #PWR0303
U 1 1
P 5400 3600
F 0 "#PWR0303" H 5400 3450 50  0001 C CNN
F 1 "+3.3V" V 5400 3850 50  0000 C CNN
F 2 "" H 5400 3600 50  0001 C CNN
F 3 "" H 5400 3600 50  0001 C CNN
	1    5400 3600
	0    1    1    0   
$EndComp
Wire Wire Line
	4450 2150 4450 2100
Wire Wire Line
	4450 2100 4750 2100
Wire Wire Line
	5050 2150 5050 2100
Wire Wire Line
	4750 2150 4750 2100
Connection ~ 4750 2100
Wire Wire Line
	4750 2100 5050 2100
Text GLabel 2000 3150 0    50   Input ~ 0
I2C1_SDA
Text GLabel 2000 3300 0    50   Input ~ 0
I2C1_SCL
Text GLabel 2000 3450 0    50   Input ~ 0
KEYBD_INT
$Comp
L power:+3.3V #PWR0301
U 1 1
P 1850 4650
F 0 "#PWR0301" H 1850 4500 50  0001 C CNN
F 1 "+3.3V" V 1850 4900 50  0000 C CNN
F 2 "" H 1850 4650 50  0001 C CNN
F 3 "" H 1850 4650 50  0001 C CNN
	1    1850 4650
	0    -1   -1   0   
$EndComp
$Comp
L Device:R_Small_US R302
U 1 1
P 2400 4300
F 0 "R302" H 2468 4346 50  0000 L CNN
F 1 "100K" H 2468 4255 50  0000 L CNN
F 2 "Resistor_SMD:R_0603_1608Metric" H 2400 4300 50  0001 C CNN
F 3 "~" H 2400 4300 50  0001 C CNN
	1    2400 4300
	1    0    0    -1  
$EndComp
Wire Wire Line
	2750 3950 2100 3950
Text GLabel 2000 3950 0    50   Input ~ 0
KEYBD_RST
$Comp
L Device:R_Small_US R301
U 1 1
P 2100 4300
F 0 "R301" H 2168 4346 50  0000 L CNN
F 1 "100K" H 2168 4255 50  0000 L CNN
F 2 "Resistor_SMD:R_0603_1608Metric" H 2100 4300 50  0001 C CNN
F 3 "~" H 2100 4300 50  0001 C CNN
	1    2100 4300
	1    0    0    -1  
$EndComp
Wire Wire Line
	2100 4200 2100 3950
Connection ~ 2100 3950
Wire Wire Line
	2100 3950 2000 3950
Wire Wire Line
	2400 4200 2400 3450
Connection ~ 2400 3450
Wire Wire Line
	2400 3450 2000 3450
Wire Wire Line
	2400 4400 2400 4650
Wire Wire Line
	2400 4650 2100 4650
Wire Wire Line
	2100 4400 2100 4650
Connection ~ 2100 4650
Wire Wire Line
	2100 4650 1850 4650
$Comp
L power:+3.3V #PWR0304
U 1 1
P 5450 2100
F 0 "#PWR0304" H 5450 1950 50  0001 C CNN
F 1 "+3.3V" V 5450 2350 50  0000 C CNN
F 2 "" H 5450 2100 50  0001 C CNN
F 3 "" H 5450 2100 50  0001 C CNN
	1    5450 2100
	0    1    1    0   
$EndComp
Wire Wire Line
	5050 2100 5450 2100
Connection ~ 5050 2100
$Comp
L Mechanical:MountingHole H301
U 1 1
P 3300 8200
F 0 "H301" H 3400 8246 50  0000 L CNN
F 1 "MountingHole" H 3400 8155 50  0000 L CNN
F 2 "MountingHole:MountingHole_2.2mm_M2" H 3300 8200 50  0001 C CNN
F 3 "~" H 3300 8200 50  0001 C CNN
	1    3300 8200
	1    0    0    -1  
$EndComp
$Comp
L Mechanical:MountingHole H306
U 1 1
P 4100 8200
F 0 "H306" H 4200 8246 50  0000 L CNN
F 1 "MountingHole" H 4200 8155 50  0000 L CNN
F 2 "MountingHole:MountingHole_2.2mm_M2" H 4100 8200 50  0001 C CNN
F 3 "~" H 4100 8200 50  0001 C CNN
	1    4100 8200
	1    0    0    -1  
$EndComp
$Comp
L Mechanical:MountingHole H302
U 1 1
P 3300 8450
F 0 "H302" H 3400 8496 50  0000 L CNN
F 1 "MountingHole" H 3400 8405 50  0000 L CNN
F 2 "MountingHole:MountingHole_2.2mm_M2" H 3300 8450 50  0001 C CNN
F 3 "~" H 3300 8450 50  0001 C CNN
	1    3300 8450
	1    0    0    -1  
$EndComp
$Comp
L Mechanical:MountingHole H307
U 1 1
P 4100 8450
F 0 "H307" H 4200 8496 50  0000 L CNN
F 1 "MountingHole" H 4200 8405 50  0000 L CNN
F 2 "MountingHole:MountingHole_2.2mm_M2" H 4100 8450 50  0001 C CNN
F 3 "~" H 4100 8450 50  0001 C CNN
	1    4100 8450
	1    0    0    -1  
$EndComp
$Comp
L Mechanical:MountingHole H303
U 1 1
P 3300 8700
F 0 "H303" H 3400 8746 50  0000 L CNN
F 1 "MountingHole" H 3400 8655 50  0000 L CNN
F 2 "MountingHole:MountingHole_2.2mm_M2" H 3300 8700 50  0001 C CNN
F 3 "~" H 3300 8700 50  0001 C CNN
	1    3300 8700
	1    0    0    -1  
$EndComp
$Comp
L Mechanical:MountingHole H308
U 1 1
P 4100 8700
F 0 "H308" H 4200 8746 50  0000 L CNN
F 1 "MountingHole" H 4200 8655 50  0000 L CNN
F 2 "MountingHole:MountingHole_2.2mm_M2" H 4100 8700 50  0001 C CNN
F 3 "~" H 4100 8700 50  0001 C CNN
	1    4100 8700
	1    0    0    -1  
$EndComp
$Comp
L Mechanical:MountingHole H304
U 1 1
P 3300 8950
F 0 "H304" H 3400 8996 50  0000 L CNN
F 1 "MountingHole" H 3400 8905 50  0000 L CNN
F 2 "MountingHole:MountingHole_2.2mm_M2" H 3300 8950 50  0001 C CNN
F 3 "~" H 3300 8950 50  0001 C CNN
	1    3300 8950
	1    0    0    -1  
$EndComp
$Comp
L Mechanical:MountingHole H309
U 1 1
P 4100 8950
F 0 "H309" H 4200 8996 50  0000 L CNN
F 1 "MountingHole" H 4200 8905 50  0000 L CNN
F 2 "MountingHole:MountingHole_2.2mm_M2" H 4100 8950 50  0001 C CNN
F 3 "~" H 4100 8950 50  0001 C CNN
	1    4100 8950
	1    0    0    -1  
$EndComp
$Comp
L Mechanical:MountingHole H305
U 1 1
P 3300 9200
F 0 "H305" H 3400 9246 50  0000 L CNN
F 1 "MountingHole" H 3400 9155 50  0000 L CNN
F 2 "MountingHole:MountingHole_2.2mm_M2" H 3300 9200 50  0001 C CNN
F 3 "~" H 3300 9200 50  0001 C CNN
	1    3300 9200
	1    0    0    -1  
$EndComp
$Comp
L Mechanical:MountingHole H310
U 1 1
P 4100 9200
F 0 "H310" H 4200 9246 50  0000 L CNN
F 1 "MountingHole" H 4200 9155 50  0000 L CNN
F 2 "MountingHole:MountingHole_2.2mm_M2" H 4100 9200 50  0001 C CNN
F 3 "~" H 4100 9200 50  0001 C CNN
	1    4100 9200
	1    0    0    -1  
$EndComp
$EndSCHEMATC
